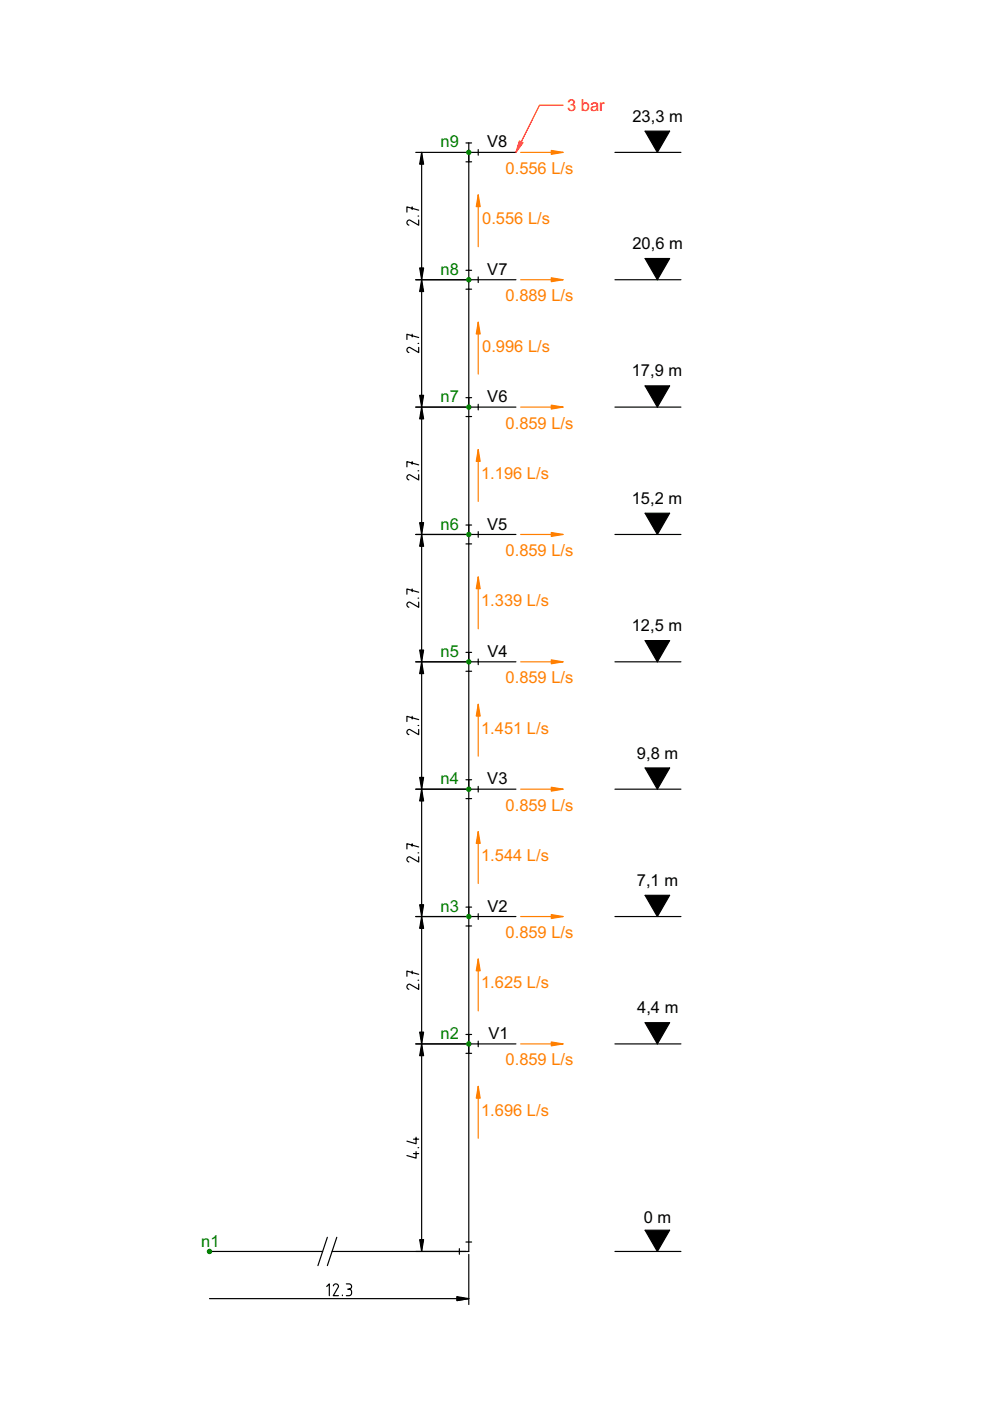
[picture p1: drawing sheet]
<svg xmlns="http://www.w3.org/2000/svg" width="210mm" height="297mm" viewBox="0 0 210 297" stroke-linecap="round" stroke-linejoin="round" font-family="sans-serif">
<g fill="none" stroke="#000" stroke-width=".25">
<path d="M88.1 32.3h10.7M89.4 32.3v233M98.8 30.3h1.2M98.8 34.3h1.2M99.4 30.3v235M99.4 32.3h10M101.4 31.7v1.2M87.4 43.9v.5M88.1 59.3h10.7M88.6 45.8h.2M88.8 46.6v1.2l-2.1-1.1a.56 .56 0 0 0-.4 .5 .56 .56 0 0 0 .4 .5M88.8 44.6l-2.5-.7v1.1"/>
<path d="M98.8 57.3h1.2M99.4 59.3h10M101.4 58.7v1.2M87.4 70.9v.5M88.6 72.8h.2M88.8 73.6v1.2l-2.1-1.1a.56 .56 0 0 0-.4 .5 .56 .56 0 0 0 .4 .5M88.8 71.6l-2.5-.7v1.1M98.8 61.3h1.2M87.4 97.9v.5M88.1 86.3h10.7M88.6 99.8h.2M88.8 98.6l-2.5-.7v1.1"/>
<path d="M98.8 84.3h1.2M98.8 88.3h1.2M99.4 86.3h10M101.4 85.7v1.2M88.1 113.3h10.7M88.8 100.6v1.2l-2.1-1.1a.56 .56 0 0 0-.4 .5 .56 .56 0 0 0 .4 .5M98.8 111.3h1.2M98.8 115.3h1.2M99.4 113.3h10M101.4 112.7v1.2M87.4 124.9v.5M88.6 126.8h.2"/>
<path d="M88.8 127.7v1.1l-2.1-1.1a.56 .56 0 0 0-.4 .5 .56 .56 0 0 0 .4 .5M88.8 125.6l-2.5-.7v1.1M98.8 138.3h1.2M101.4 139.7v1.2M87.4 151.9v.5M88.1 140.3h10.7M88.6 153.8h.2M88.8 154.7v1.1l-2.1-1.1a.56 .56 0 0 0-.4 .5 .56 .56 0 0 0 .4 .5M88.8 152.6l-2.5-.7v1.1M98.8 142.3h1.2M99.4 140.3h10M87.4 178.9v.5"/>
<path d="M88.1 167.3h10.7M88.8 179.6l-2.5-.7v1.1M98.8 165.3h1.2M98.8 169.3h1.2M99.4 167.3h10M101.4 166.7v1.2M88.1 194.3h10.7M88.6 180.8h.2M88.8 181.7v1.1l-2.1-1.1a.56 .56 0 0 0-.4 .5 .56 .56 0 0 0 .4 .6M98.8 192.3h1.2M98.8 196.3h1.2M99.4 194.3h10"/>
<path d="M101.4 193.7v1.2M87.4 205.9v.5M88.6 207.8h.2M88.8 208.7v1.1l-2.1-1.1a.56 .56 0 0 0-.4 .5 .56 .56 0 0 0 .4 .6M88.8 206.6l-2.5-.7v1.1M98.8 219.3h1.2M88.1 221.3h10.7M98.8 223.3h1.2M99.4 221.3h10M101.4 220.7v1.2M87.7 244.6h1.1M87.7 241.5h1.1"/>
<path d="M88.2 244.2v1.4l-1.9-.6M88.2 241.1v1.4l-1.9-.6M88.6 243.3h.2M88.1 265.3h10.7M97.4 264.7v1.2M98.8 263.3h1.2"/>
</g>
<g fill="#000">
<path d="M89.4 32.3l.4 2.5h-.8zM89 56.8h.8l-.4 2.5zM89.4 59.3l.4 2.5h-.8zM89 83.8h.8l-.4 2.5zM89.4 86.3l.4 2.5h-.8zM89 110.8h.8l-.4 2.5zM89.4 113.3l.4 2.5h-.8zM89 137.8h.8l-.4 2.5zM89.4 140.3l.4 2.5h-.8zM89 164.8h.8l-.4 2.5zM89.4 167.3l.4 2.5h-.8zM89 191.8h.8l-.4 2.5z"/>
<path d="M89.4 194.3l.4 2.5h-.8zM89 218.8h.8l-.4 2.5zM89.4 221.3l.4 2.5h-.8zM89 262.8h.8l-.4 2.5z"/>
</g>
<g fill="#000" stroke="#000" stroke-width=".25">
<path d="M89.4 32.3l.4 2.5h-.8zM89 56.8h.8l-.4 2.5zM89.4 59.3l.4 2.5h-.8zM89 83.8h.8l-.4 2.5zM89.4 86.3l.4 2.5h-.8zM89 110.8h.8l-.4 2.5zM89.4 113.3l.4 2.5h-.8zM89 137.8h.8l-.4 2.5zM89.4 140.3l.4 2.5h-.8zM89 164.8h.8l-.4 2.5zM89.4 167.3l.4 2.5h-.8zM89 191.8h.8l-.4 2.5z"/>
<path d="M89.4 194.3l.4 2.5h-.8zM89 218.8h.8l-.4 2.5zM89.4 221.3l.4 2.5h-.8zM89 262.8h.8l-.4 2.5z"/>
</g>
<path d="M116.9 31.9l2.5 .4-2.5 .4z" fill="#ff7f00"/>
<path d="M116.9 31.9l2.5 .4-2.5 .4z" fill="#ff7f00" stroke="#ff7f00" stroke-width=".25"/>
<path d="M110.4 32.3h9" fill="none" stroke="#ff7f00" stroke-width=".25"/>
<path d="M116.9 58.9l2.5 .4-2.5 .4z" fill="#ff7f00"/>
<path d="M116.9 58.9l2.5 .4-2.5 .4z" fill="#ff7f00" stroke="#ff7f00" stroke-width=".25"/>
<path d="M110.4 59.3h9" fill="none" stroke="#ff7f00" stroke-width=".25"/>
<path d="M116.9 85.9l2.5 .4-2.5 .4z" fill="#ff7f00"/>
<path d="M116.9 85.9l2.5 .4-2.5 .4z" fill="#ff7f00" stroke="#ff7f00" stroke-width=".25"/>
<path d="M110.4 86.3h9" fill="none" stroke="#ff7f00" stroke-width=".25"/>
<path d="M116.9 112.9l2.5 .4-2.5 .4z" fill="#ff7f00"/>
<path d="M116.9 112.9l2.5 .4-2.5 .4z" fill="#ff7f00" stroke="#ff7f00" stroke-width=".25"/>
<path d="M110.4 113.3h9" fill="none" stroke="#ff7f00" stroke-width=".25"/>
<path d="M116.9 139.9l2.5 .4-2.5 .4z" fill="#ff7f00"/>
<path d="M116.9 139.9l2.5 .4-2.5 .4z" fill="#ff7f00" stroke="#ff7f00" stroke-width=".25"/>
<path d="M110.4 140.3h9" fill="none" stroke="#ff7f00" stroke-width=".25"/>
<path d="M116.9 166.9l2.5 .4-2.5 .4z" fill="#ff7f00"/>
<path d="M116.9 166.9l2.5 .4-2.5 .4z" fill="#ff7f00" stroke="#ff7f00" stroke-width=".25"/>
<path d="M110.4 167.3h9" fill="none" stroke="#ff7f00" stroke-width=".25"/>
<path d="M116.9 193.9l2.5 .4-2.5 .4z" fill="#ff7f00"/>
<path d="M116.9 193.9l2.5 .4-2.5 .4z" fill="#ff7f00" stroke="#ff7f00" stroke-width=".25"/>
<path d="M110.4 194.3h9" fill="none" stroke="#ff7f00" stroke-width=".25"/>
<path d="M116.9 220.9l2.5 .4-2.5 .4z" fill="#ff7f00"/>
<path d="M116.9 220.9l2.5 .4-2.5 .4z" fill="#ff7f00" stroke="#ff7f00" stroke-width=".25"/>
<path d="M110.4 221.3h9" fill="none" stroke="#ff7f00" stroke-width=".25"/>
<path d="M101.4 41.3l.4 2.5h-.8z" fill="#ff7f00"/>
<path d="M101.4 41.3l.4 2.5h-.8z" fill="#ff7f00" stroke="#ff7f00" stroke-width=".25"/>
<path d="M101.4 41.3v11" fill="none" stroke="#ff7f00" stroke-width=".25"/>
<path d="M101.4 68.3l.4 2.5h-.8z" fill="#ff7f00"/>
<path d="M101.4 68.3l.4 2.5h-.8z" fill="#ff7f00" stroke="#ff7f00" stroke-width=".25"/>
<path d="M101.4 68.3v11" fill="none" stroke="#ff7f00" stroke-width=".25"/>
<path d="M101.4 95.3l.4 2.5h-.8z" fill="#ff7f00"/>
<path d="M101.4 95.3l.4 2.5h-.8z" fill="#ff7f00" stroke="#ff7f00" stroke-width=".25"/>
<path d="M101.4 95.3v11" fill="none" stroke="#ff7f00" stroke-width=".25"/>
<path d="M101.4 122.3l.4 2.5h-.8z" fill="#ff7f00"/>
<path d="M101.4 122.3l.4 2.5h-.8z" fill="#ff7f00" stroke="#ff7f00" stroke-width=".25"/>
<path d="M101.4 122.3v11" fill="none" stroke="#ff7f00" stroke-width=".25"/>
<path d="M101.4 149.3l.4 2.5h-.8z" fill="#ff7f00"/>
<path d="M101.4 149.3l.4 2.5h-.8z" fill="#ff7f00" stroke="#ff7f00" stroke-width=".25"/>
<path d="M101.4 149.3v11" fill="none" stroke="#ff7f00" stroke-width=".25"/>
<path d="M101.4 176.3l.4 2.5h-.8z" fill="#ff7f00"/>
<path d="M101.4 176.3l.4 2.5h-.8z" fill="#ff7f00" stroke="#ff7f00" stroke-width=".25"/>
<path d="M101.4 176.3v11" fill="none" stroke="#ff7f00" stroke-width=".25"/>
<path d="M101.4 203.3l.4 2.5h-.8z" fill="#ff7f00"/>
<path d="M101.4 203.3l.4 2.5h-.8z" fill="#ff7f00" stroke="#ff7f00" stroke-width=".25"/>
<path d="M101.4 203.3v11" fill="none" stroke="#ff7f00" stroke-width=".25"/>
<path d="M101.4 230.3l.4 2.5h-.8z" fill="#ff7f00"/>
<path d="M101.4 230.3l.4 2.5h-.8z" fill="#ff7f00" stroke="#ff7f00" stroke-width=".25"/>
<path d="M101.4 230.3v11" fill="none" stroke="#ff7f00" stroke-width=".25"/>
<g fill="none" stroke="#000" stroke-width=".25">
<path d="M136.8 27.8h5.2l-2.6 4.5zM136.8 54.8h5.2l-2.6 4.5zM136.8 81.8h5.2l-2.6 4.5zM136.8 108.8h5.2l-2.6 4.5zM136.8 135.8h5.2l-2.6 4.5zM136.8 162.8h5.2l-2.6 4.5zM136.8 189.8h5.2l-2.6 4.5zM136.8 216.8h5.2l-2.6 4.5zM44.4 265.3h24M44.4 275.3h55M69.3 272.8l.5-.6v2.5M69.4 262.3l-2 6"/>
<path d="M70.4 265.3h29M70.7 272.6a.54 .54 0 0 1 .6-.4 .54 .54 0 0 1 .4 .7l-1 1.8h1.1M71.4 262.3l-2 6M72.6 274.6v.1M73.4 272.2h.6a.56 .56 0 0 1 .5 .6 .56 .56 0 0 1-.5 .5 .56 .56 0 0 1 .5 .6v.3a.56 .56 0 0 1-.5 .5h-.6M73.7 273.3h.3M96.9 274.9l2.5 .4-2.5 .5zM99.4 266v10.6M136.8 260.8h5.2l-2.6 4.5z"/>
</g>
<path d="M136.8 27.8h5.2l-2.6 4.5zM136.8 54.8h5.2l-2.6 4.5zM136.8 81.8h5.2l-2.6 4.5zM136.8 108.8h5.2l-2.6 4.5zM136.8 135.8h5.2l-2.6 4.5zM136.8 162.8h5.2l-2.6 4.5zM136.8 189.8h5.2l-2.6 4.5zM136.8 216.8h5.2l-2.6 4.5zM96.9 274.9l2.5 .4-2.5 .5zM136.8 260.8h5.2l-2.6 4.5z" fill="#000"/>
<path d="M96.9 274.9l2.5 .4-2.5 .5z" fill="#000" stroke="#000" stroke-width=".25"/>
<g fill="none" stroke="#008000" stroke-width=".25">
<circle cx="99.4" cy="32.3" r=".45"/>
<circle cx="99.4" cy="59.3" r=".45"/>
<circle cx="99.4" cy="86.3" r=".45"/>
<circle cx="99.4" cy="113.3" r=".45"/>
<circle cx="99.4" cy="140.3" r=".45"/>
<circle cx="99.4" cy="167.3" r=".45"/>
<circle cx="99.4" cy="194.3" r=".45"/>
<circle cx="99.4" cy="221.3" r=".45"/>
<circle cx="44.4" cy="265.3" r=".45"/>
</g>
<g fill="#008000">
<circle cx="99.4" cy="32.3" r=".45"/>
<circle cx="99.4" cy="59.3" r=".45"/>
<circle cx="99.4" cy="86.3" r=".45"/>
<circle cx="99.4" cy="113.3" r=".45"/>
<circle cx="99.4" cy="140.3" r=".45"/>
<circle cx="99.4" cy="167.3" r=".45"/>
<circle cx="99.4" cy="194.3" r=".45"/>
<circle cx="99.4" cy="221.3" r=".45"/>
<circle cx="44.4" cy="265.3" r=".45"/>
</g>
<path d="M110.1 29.9l.8 .4-1.5 2z" fill="#f00"/>
<path d="M110.1 29.9l.8 .4-1.5 2z" fill="#f00" stroke="#f00" stroke-width=".25"/>
<path d="M119.4 22.3h-5l-5 10" fill="none" stroke="#f00" stroke-width=".25"/>
<path d="M130.4 32.3h14M130.4 59.3h14M130.4 86.3h14M130.4 113.3h14M130.4 140.3h14M130.4 167.3h14M130.4 194.3h14M130.4 221.3h14M130.4 265.3h14" fill="none" stroke="#000" stroke-width=".25"/>
<text font-size="3.5" fill="#f00" x="120.2" y="23.5">3 bar</text>
<g font-size="3.5">
<text x="134.1" y="25.8">23,3 m</text>
<text x="103.3" y="31.3">V8</text>
<text x="134.1" y="52.8">20,6 m</text>
<text x="103.3" y="58.3">V7</text>
<text x="134" y="79.8">17,9 m</text>
<text x="103.3" y="85.3">V6</text>
<text x="134" y="106.8">15,2 m</text>
<text x="103.3" y="112.3">V5</text>
<text x="134" y="133.8">12,5 m</text>
<text x="103.3" y="139.3">V4</text>
<text x="135" y="160.8">9,8 m</text>
<text x="103.3" y="166.3">V3</text>
<text x="135" y="187.8">7,1 m</text>
<text x="103.3" y="193.3">V2</text>
<text x="135.1" y="214.8">4,4 m</text>
<text x="103.6" y="220.3">V1</text>
<text x="136.5" y="259.3">0 m</text>
</g>
<g font-size="3.5" fill="#008000">
<text x="93.4" y="31.3">n9</text>
<text x="93.4" y="58.3">n8</text>
<text x="93.4" y="85.3">n7</text>
<text x="93.4" y="112.3">n6</text>
<text x="93.4" y="139.3">n5</text>
<text x="93.4" y="166.3">n4</text>
<text x="93.4" y="193.3">n3</text>
<text x="93.4" y="220.3">n2</text>
<text x="42.7" y="264.3">n1</text>
</g>
<g font-size="3.5" fill="#ff7f00">
<text x="107.2" y="36.9">0.556 L/s</text>
<text x="102.2" y="47.6">0.556 L/s</text>
<text x="107.2" y="63.9">0.889 L/s</text>
<text x="102.2" y="74.6">0.996 L/s</text>
<text x="107.2" y="90.9">0.859 L/s</text>
<text x="102" y="101.6">1.196 L/s</text>
<text x="107.2" y="117.9">0.859 L/s</text>
<text x="102" y="128.6">1.339 L/s</text>
<text x="107.2" y="144.9">0.859 L/s</text>
<text x="102" y="155.6">1.451 L/s</text>
<text x="107.2" y="171.9">0.859 L/s</text>
<text x="102" y="182.6">1.544 L/s</text>
<text x="107.2" y="198.9">0.859 L/s</text>
<text x="102" y="209.6">1.625 L/s</text>
<text x="107.2" y="225.9">0.859 L/s</text>
<text x="102" y="236.6">1.696 L/s</text>
</g>
</svg>
